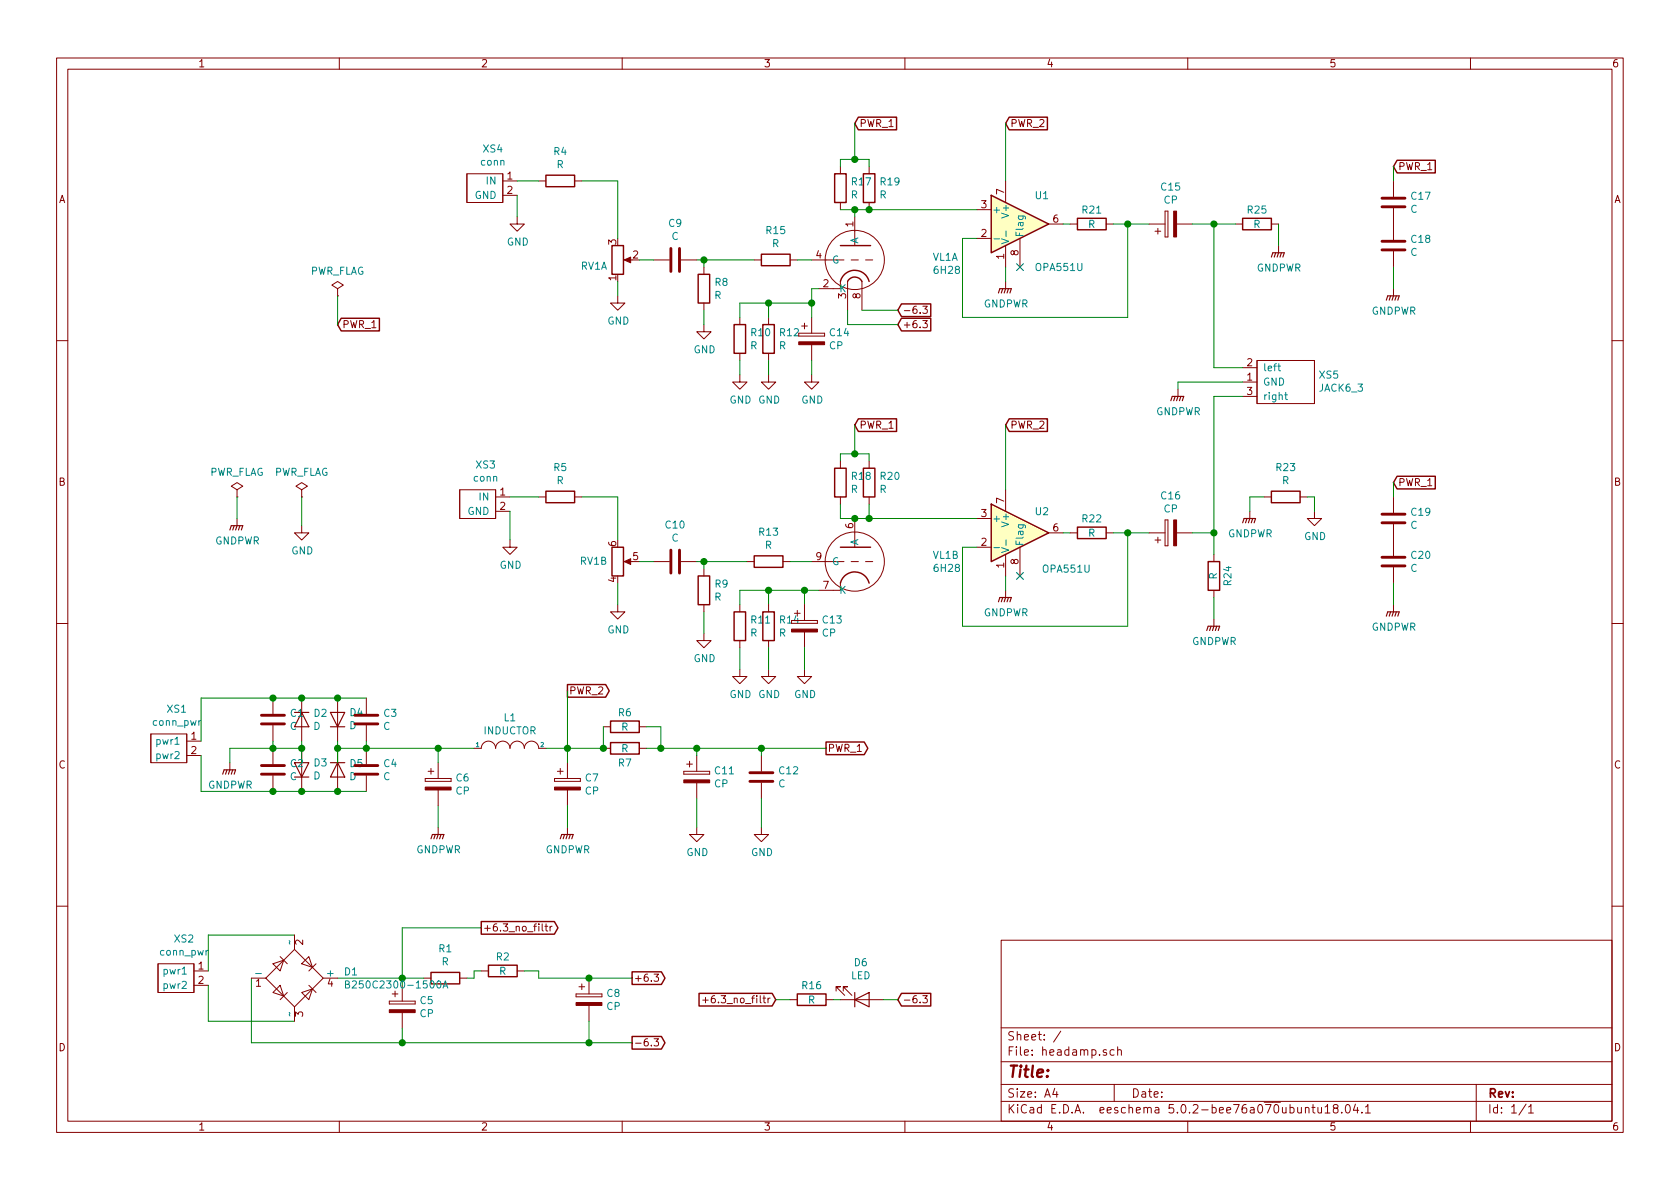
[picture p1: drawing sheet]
EESchema Schematic File Version 4
LIBS:headamp-cache
EELAYER 26 0
EELAYER END
$Descr A4 11693 8268
encoding utf-8
Sheet 1 1
Title ""
Date ""
Rev ""
Comp ""
Comment1 ""
Comment2 ""
Comment3 ""
Comment4 ""
$EndDescr
$Comp
L Amplifier_Operational:OPA551U U1
U 1 1
P 7100 1550
F 0 "U1" H 7200 1750 50  0000 L CNN
F 1 "OPA551U" H 7200 1250 50  0000 L CNN
F 2 "Package_SO:SOIC-8_3.9x4.9mm_P1.27mm" H 7300 1350 50  0001 L CNN
F 3 "http://www.ti.com/lit/ds/symlink/opa551.pdf" H 8300 1450 50  0001 C CNN
	1    7100 1550
	1    0    0    -1  
$EndComp
$Comp
L Amplifier_Operational:OPA551U U2
U 1 1
P 7100 3700
F 0 "U2" H 7200 3850 50  0000 L CNN
F 1 "OPA551U" H 7250 3450 50  0000 L CNN
F 2 "Package_SO:SOIC-8_3.9x4.9mm_P1.27mm" H 7300 3500 50  0001 L CNN
F 3 "http://www.ti.com/lit/ds/symlink/opa551.pdf" H 8300 3600 50  0001 C CNN
	1    7100 3700
	1    0    0    -1  
$EndComp
$Comp
L 6H28:6H28 VL1
U 1 1
P 5950 1800
F 0 "VL1" H 6491 1821 50  0000 L CNN
F 1 "6H28" H 6491 1730 50  0000 L CNN
F 2 "libs:6H28_foot" H 6500 1200 50  0001 C CNN
F 3 "" H 6500 1200 50  0001 C CNN
	1    5950 1800
	1    0    0    -1  
$EndComp
$Comp
L 6H28:6H28 VL1
U 2 1
P 5950 3900
F 0 "VL1" H 6491 3946 50  0000 L CNN
F 1 "6H28" H 6491 3855 50  0000 L CNN
F 2 "libs:6H28_foot" H 6500 3300 50  0001 C CNN
F 3 "" H 6500 3300 50  0001 C CNN
	2    5950 3900
	1    0    0    -1  
$EndComp
$Comp
L 6H28:conn XS3
U 1 1
P 3450 3500
F 0 "XS3" H 3381 3775 50  0000 C CNN
F 1 "conn" H 3381 3684 50  0000 C CNN
F 2 "Connector_Wire:SolderWirePad_1x02_P5.08mm_Drill1.5mm" H 3450 3500 50  0001 C CNN
F 3 "" H 3450 3500 50  0001 C CNN
	1    3450 3500
	1    0    0    -1  
$EndComp
$Comp
L Device:R_POT_Dual_Separate RV1
U 1 1
P 4300 1800
F 0 "RV1" H 4230 1846 50  0000 R CNN
F 1 "R_POT_Dual_Separate" H 4250 1750 50  0001 R CNN
F 2 "Potentiometer_THT:Potentiometer_Alps_RK163_Dual_Horizontal" H 4300 1800 50  0001 C CNN
F 3 "~" H 4300 1800 50  0001 C CNN
	1    4300 1800
	1    0    0    1   
$EndComp
$Comp
L Device:R_POT_Dual_Separate RV1
U 2 1
P 4300 3900
F 0 "RV1" H 4230 3900 50  0000 R CNN
F 1 "R_POT_Dual_Separate" H 4230 3855 50  0001 R CNN
F 2 "Potentiometer_THT:Potentiometer_Alps_RK163_Dual_Horizontal" H 4300 3900 50  0001 C CNN
F 3 "~" H 4300 3900 50  0001 C CNN
	2    4300 3900
	1    0    0    1   
$EndComp
$Comp
L Device:C C9
U 1 1
P 4700 1800
F 0 "C9" V 4952 1800 50  0000 C CNN
F 1 "C" V 4861 1800 50  0000 C CNN
F 2 "Capacitor_THT:C_Disc_D7.5mm_W5.0mm_P10.00mm" H 4738 1650 50  0001 C CNN
F 3 "~" H 4700 1800 50  0001 C CNN
	1    4700 1800
	0    -1   -1   0   
$EndComp
$Comp
L Device:R R8
U 1 1
P 4900 2000
F 0 "R8" H 4970 2046 50  0000 L CNN
F 1 "R" H 4970 1955 50  0000 L CNN
F 2 "Resistor_SMD:R_1206_3216Metric_Pad1.42x1.75mm_HandSolder" V 4830 2000 50  0001 C CNN
F 3 "~" H 4900 2000 50  0001 C CNN
	1    4900 2000
	1    0    0    -1  
$EndComp
$Comp
L Device:R R17
U 1 1
P 5850 1300
F 0 "R17" H 5920 1346 50  0000 L CNN
F 1 "R" H 5920 1255 50  0000 L CNN
F 2 "Resistor_SMD:R_1206_3216Metric_Pad1.42x1.75mm_HandSolder" V 5780 1300 50  0001 C CNN
F 3 "~" H 5850 1300 50  0001 C CNN
	1    5850 1300
	1    0    0    -1  
$EndComp
$Comp
L Device:R R19
U 1 1
P 6050 1300
F 0 "R19" H 6120 1346 50  0000 L CNN
F 1 "R" H 6120 1255 50  0000 L CNN
F 2 "Resistor_SMD:R_1206_3216Metric_Pad1.42x1.75mm_HandSolder" V 5980 1300 50  0001 C CNN
F 3 "~" H 6050 1300 50  0001 C CNN
	1    6050 1300
	1    0    0    -1  
$EndComp
$Comp
L Device:R R10
U 1 1
P 5150 2350
F 0 "R10" H 5220 2396 50  0000 L CNN
F 1 "R" H 5220 2305 50  0000 L CNN
F 2 "Resistor_SMD:R_1206_3216Metric_Pad1.42x1.75mm_HandSolder" V 5080 2350 50  0001 C CNN
F 3 "~" H 5150 2350 50  0001 C CNN
	1    5150 2350
	1    0    0    -1  
$EndComp
$Comp
L Device:R R12
U 1 1
P 5350 2350
F 0 "R12" H 5420 2396 50  0000 L CNN
F 1 "R" H 5420 2305 50  0000 L CNN
F 2 "Resistor_SMD:R_1206_3216Metric_Pad1.42x1.75mm_HandSolder" V 5280 2350 50  0001 C CNN
F 3 "~" H 5350 2350 50  0001 C CNN
	1    5350 2350
	1    0    0    -1  
$EndComp
Wire Wire Line
	5150 2200 5150 2100
Wire Wire Line
	5350 2100 5350 2200
$Comp
L 6H28:conn XS4
U 1 1
P 3500 1300
F 0 "XS4" H 3431 1575 50  0000 C CNN
F 1 "conn" H 3431 1484 50  0000 C CNN
F 2 "Connector_Wire:SolderWirePad_1x02_P5.08mm_Drill1.5mm" H 3500 1300 50  0001 C CNN
F 3 "" H 3500 1300 50  0001 C CNN
	1    3500 1300
	1    0    0    -1  
$EndComp
Wire Wire Line
	4450 1800 4550 1800
Wire Wire Line
	4850 1800 4900 1800
Wire Wire Line
	4900 1850 4900 1800
Wire Wire Line
	5850 1450 5950 1450
Wire Wire Line
	5950 1500 5950 1450
Connection ~ 5950 1450
Wire Wire Line
	5950 1450 6050 1450
$Comp
L power:GND #PWR05
U 1 1
P 3600 1500
F 0 "#PWR05" H 3600 1250 50  0001 C CNN
F 1 "GND" H 3605 1327 50  0000 C CNN
F 2 "" H 3600 1500 50  0001 C CNN
F 3 "" H 3600 1500 50  0001 C CNN
	1    3600 1500
	1    0    0    -1  
$EndComp
$Comp
L power:GND #PWR07
U 1 1
P 4300 2050
F 0 "#PWR07" H 4300 1800 50  0001 C CNN
F 1 "GND" H 4305 1877 50  0000 C CNN
F 2 "" H 4300 2050 50  0001 C CNN
F 3 "" H 4300 2050 50  0001 C CNN
	1    4300 2050
	1    0    0    -1  
$EndComp
$Comp
L power:GND #PWR010
U 1 1
P 4900 2250
F 0 "#PWR010" H 4900 2000 50  0001 C CNN
F 1 "GND" H 4905 2077 50  0000 C CNN
F 2 "" H 4900 2250 50  0001 C CNN
F 3 "" H 4900 2250 50  0001 C CNN
	1    4900 2250
	1    0    0    -1  
$EndComp
$Comp
L power:GND #PWR012
U 1 1
P 5150 2600
F 0 "#PWR012" H 5150 2350 50  0001 C CNN
F 1 "GND" H 5155 2427 50  0000 C CNN
F 2 "" H 5150 2600 50  0001 C CNN
F 3 "" H 5150 2600 50  0001 C CNN
	1    5150 2600
	1    0    0    -1  
$EndComp
$Comp
L power:GND #PWR015
U 1 1
P 5350 2600
F 0 "#PWR015" H 5350 2350 50  0001 C CNN
F 1 "GND" H 5355 2427 50  0000 C CNN
F 2 "" H 5350 2600 50  0001 C CNN
F 3 "" H 5350 2600 50  0001 C CNN
	1    5350 2600
	1    0    0    -1  
$EndComp
Wire Wire Line
	3600 1500 3600 1350
Wire Wire Line
	4300 2050 4300 1950
Wire Wire Line
	4900 2250 4900 2150
Wire Wire Line
	5150 2600 5150 2500
Wire Wire Line
	5350 2600 5350 2500
$Comp
L Device:CP C14
U 1 1
P 5650 2350
F 0 "C14" H 5768 2396 50  0000 L CNN
F 1 "CP" H 5768 2305 50  0000 L CNN
F 2 "Capacitor_SMD:CP_Elec_8x10.5" H 5688 2200 50  0001 C CNN
F 3 "~" H 5650 2350 50  0001 C CNN
	1    5650 2350
	1    0    0    -1  
$EndComp
Wire Wire Line
	5150 2100 5350 2100
Wire Wire Line
	5650 2200 5650 2100
Wire Wire Line
	5650 2100 5350 2100
Connection ~ 5350 2100
Wire Wire Line
	5700 2000 5650 2000
Wire Wire Line
	5650 2000 5650 2100
Connection ~ 5650 2100
Wire Wire Line
	5850 1150 5850 1100
Wire Wire Line
	5850 1100 5950 1100
Wire Wire Line
	6050 1100 6050 1150
Text GLabel 5950 850  2    50   Input ~ 0
PWR_1
Wire Wire Line
	5950 1100 5950 850 
Connection ~ 5950 1100
Wire Wire Line
	5950 1100 6050 1100
$Comp
L Device:C C10
U 1 1
P 4700 3900
F 0 "C10" V 4952 3900 50  0000 C CNN
F 1 "C" V 4861 3900 50  0000 C CNN
F 2 "Capacitor_THT:C_Disc_D7.5mm_W5.0mm_P10.00mm" H 4738 3750 50  0001 C CNN
F 3 "~" H 4700 3900 50  0001 C CNN
	1    4700 3900
	0    -1   -1   0   
$EndComp
Wire Wire Line
	4450 3900 4550 3900
$Comp
L power:GND #PWR04
U 1 1
P 3550 3750
F 0 "#PWR04" H 3550 3500 50  0001 C CNN
F 1 "GND" H 3555 3577 50  0000 C CNN
F 2 "" H 3550 3750 50  0001 C CNN
F 3 "" H 3550 3750 50  0001 C CNN
	1    3550 3750
	1    0    0    -1  
$EndComp
Wire Wire Line
	3550 3750 3550 3550
Wire Wire Line
	4850 3900 4900 3900
$Comp
L Device:R R9
U 1 1
P 4900 4100
F 0 "R9" H 4970 4146 50  0000 L CNN
F 1 "R" H 4970 4055 50  0000 L CNN
F 2 "Resistor_SMD:R_1206_3216Metric_Pad1.42x1.75mm_HandSolder" V 4830 4100 50  0001 C CNN
F 3 "~" H 4900 4100 50  0001 C CNN
	1    4900 4100
	1    0    0    -1  
$EndComp
Wire Wire Line
	4900 3950 4900 3900
$Comp
L power:GND #PWR018
U 1 1
P 5650 2600
F 0 "#PWR018" H 5650 2350 50  0001 C CNN
F 1 "GND" H 5655 2427 50  0000 C CNN
F 2 "" H 5650 2600 50  0001 C CNN
F 3 "" H 5650 2600 50  0001 C CNN
	1    5650 2600
	1    0    0    -1  
$EndComp
Wire Wire Line
	5650 2600 5650 2500
$Comp
L Device:R R11
U 1 1
P 5150 4350
F 0 "R11" H 5220 4396 50  0000 L CNN
F 1 "R" H 5220 4305 50  0000 L CNN
F 2 "Resistor_SMD:R_1206_3216Metric_Pad1.42x1.75mm_HandSolder" V 5080 4350 50  0001 C CNN
F 3 "~" H 5150 4350 50  0001 C CNN
	1    5150 4350
	1    0    0    -1  
$EndComp
$Comp
L Device:R R18
U 1 1
P 5850 3350
F 0 "R18" H 5920 3396 50  0000 L CNN
F 1 "R" H 5920 3305 50  0000 L CNN
F 2 "Resistor_SMD:R_1206_3216Metric_Pad1.42x1.75mm_HandSolder" V 5780 3350 50  0001 C CNN
F 3 "~" H 5850 3350 50  0001 C CNN
	1    5850 3350
	1    0    0    -1  
$EndComp
$Comp
L Device:R R20
U 1 1
P 6050 3350
F 0 "R20" H 6120 3396 50  0000 L CNN
F 1 "R" H 6120 3305 50  0000 L CNN
F 2 "Resistor_SMD:R_1206_3216Metric_Pad1.42x1.75mm_HandSolder" V 5980 3350 50  0001 C CNN
F 3 "~" H 6050 3350 50  0001 C CNN
	1    6050 3350
	1    0    0    -1  
$EndComp
Wire Wire Line
	5850 3500 5850 3600
Wire Wire Line
	5850 3600 5950 3600
Wire Wire Line
	6050 3500 6050 3600
Wire Wire Line
	6050 3600 5950 3600
Connection ~ 5950 3600
Wire Wire Line
	5850 3200 5850 3150
Wire Wire Line
	5850 3150 5950 3150
Wire Wire Line
	6050 3150 6050 3200
Text GLabel 5950 2950 2    50   Input ~ 0
PWR_1
Wire Wire Line
	5950 2950 5950 3150
Connection ~ 5950 3150
Wire Wire Line
	5950 3150 6050 3150
Wire Wire Line
	5600 4100 5700 4100
Wire Wire Line
	5150 4100 5350 4100
Connection ~ 5600 4100
Connection ~ 5350 4100
Wire Wire Line
	5350 4100 5600 4100
Wire Wire Line
	5150 4200 5150 4100
Wire Wire Line
	5350 4200 5350 4100
Wire Wire Line
	5600 4200 5600 4100
$Comp
L Device:R R14
U 1 1
P 5350 4350
F 0 "R14" H 5420 4396 50  0000 L CNN
F 1 "R" H 5420 4305 50  0000 L CNN
F 2 "Resistor_SMD:R_1206_3216Metric_Pad1.42x1.75mm_HandSolder" V 5280 4350 50  0001 C CNN
F 3 "~" H 5350 4350 50  0001 C CNN
	1    5350 4350
	1    0    0    -1  
$EndComp
$Comp
L Device:CP C13
U 1 1
P 5600 4350
F 0 "C13" H 5718 4396 50  0000 L CNN
F 1 "CP" H 5718 4305 50  0000 L CNN
F 2 "Capacitor_SMD:CP_Elec_8x10.5" H 5638 4200 50  0001 C CNN
F 3 "~" H 5600 4350 50  0001 C CNN
	1    5600 4350
	1    0    0    -1  
$EndComp
$Comp
L power:GND #PWR011
U 1 1
P 4900 4400
F 0 "#PWR011" H 4900 4150 50  0001 C CNN
F 1 "GND" H 4905 4227 50  0000 C CNN
F 2 "" H 4900 4400 50  0001 C CNN
F 3 "" H 4900 4400 50  0001 C CNN
	1    4900 4400
	1    0    0    -1  
$EndComp
$Comp
L power:GND #PWR013
U 1 1
P 5150 4650
F 0 "#PWR013" H 5150 4400 50  0001 C CNN
F 1 "GND" H 5155 4477 50  0000 C CNN
F 2 "" H 5150 4650 50  0001 C CNN
F 3 "" H 5150 4650 50  0001 C CNN
	1    5150 4650
	1    0    0    -1  
$EndComp
$Comp
L power:GND #PWR016
U 1 1
P 5350 4650
F 0 "#PWR016" H 5350 4400 50  0001 C CNN
F 1 "GND" H 5355 4477 50  0000 C CNN
F 2 "" H 5350 4650 50  0001 C CNN
F 3 "" H 5350 4650 50  0001 C CNN
	1    5350 4650
	1    0    0    -1  
$EndComp
$Comp
L power:GND #PWR017
U 1 1
P 5600 4650
F 0 "#PWR017" H 5600 4400 50  0001 C CNN
F 1 "GND" H 5605 4477 50  0000 C CNN
F 2 "" H 5600 4650 50  0001 C CNN
F 3 "" H 5600 4650 50  0001 C CNN
	1    5600 4650
	1    0    0    -1  
$EndComp
$Comp
L power:GND #PWR08
U 1 1
P 4300 4200
F 0 "#PWR08" H 4300 3950 50  0001 C CNN
F 1 "GND" H 4305 4027 50  0000 C CNN
F 2 "" H 4300 4200 50  0001 C CNN
F 3 "" H 4300 4200 50  0001 C CNN
	1    4300 4200
	1    0    0    -1  
$EndComp
Wire Wire Line
	4300 4200 4300 4050
Wire Wire Line
	4900 4400 4900 4250
Wire Wire Line
	5150 4650 5150 4500
Wire Wire Line
	5350 4650 5350 4500
Wire Wire Line
	5600 4650 5600 4500
Wire Wire Line
	6800 3800 6700 3800
Wire Wire Line
	6800 1650 6700 1650
$Comp
L power:GNDPWR #PWR019
U 1 1
P 7000 1950
F 0 "#PWR019" H 7000 1750 50  0001 C CNN
F 1 "GNDPWR" H 7004 1796 50  0000 C CNN
F 2 "" H 7000 1900 50  0001 C CNN
F 3 "" H 7000 1900 50  0001 C CNN
	1    7000 1950
	1    0    0    -1  
$EndComp
$Comp
L power:GNDPWR #PWR020
U 1 1
P 7000 4100
F 0 "#PWR020" H 7000 3900 50  0001 C CNN
F 1 "GNDPWR" H 7004 3946 50  0000 C CNN
F 2 "" H 7000 4050 50  0001 C CNN
F 3 "" H 7000 4050 50  0001 C CNN
	1    7000 4100
	1    0    0    -1  
$EndComp
Wire Wire Line
	7000 4100 7000 4000
Wire Wire Line
	6700 3800 6700 4350
Wire Wire Line
	7000 1950 7000 1850
Wire Wire Line
	6700 1650 6700 2200
Wire Wire Line
	6800 1450 6050 1450
Connection ~ 6050 1450
Wire Wire Line
	6800 3600 6050 3600
Connection ~ 6050 3600
Text GLabel 7000 850  2    50   Input ~ 0
PWR_2
Text GLabel 7000 2950 2    50   Input ~ 0
PWR_2
Wire Wire Line
	7000 1250 7000 850 
$Comp
L 6H28:JACK6_3 XS5
U 1 1
P 8750 2650
F 0 "XS5" H 9177 2701 50  0000 L CNN
F 1 "JACK6_3" H 9177 2610 50  0000 L CNN
F 2 "libs:JACK6_3" H 8750 2800 50  0001 C CNN
F 3 "" H 8750 2800 50  0001 C CNN
	1    8750 2650
	1    0    0    -1  
$EndComp
$Comp
L Device:CP C15
U 1 1
P 8150 1550
F 0 "C15" V 8405 1550 50  0000 C CNN
F 1 "CP" V 8314 1550 50  0000 C CNN
F 2 "Capacitor_THT:C_Radial_D16.0mm_H25.0mm_P7.50mm" H 8188 1400 50  0001 C CNN
F 3 "~" H 8150 1550 50  0001 C CNN
	1    8150 1550
	0    -1   -1   0   
$EndComp
$Comp
L Device:CP C16
U 1 1
P 8150 3700
F 0 "C16" V 8405 3700 50  0000 C CNN
F 1 "CP" V 8314 3700 50  0000 C CNN
F 2 "Capacitor_THT:C_Radial_D16.0mm_H25.0mm_P7.50mm" H 8188 3550 50  0001 C CNN
F 3 "~" H 8150 3700 50  0001 C CNN
	1    8150 3700
	0    -1   -1   0   
$EndComp
Wire Wire Line
	8300 3700 8450 3700
Wire Wire Line
	8450 3700 8450 2750
Wire Wire Line
	8450 2750 8650 2750
Wire Wire Line
	8650 2550 8450 2550
Wire Wire Line
	8450 2550 8450 1550
Wire Wire Line
	8450 1550 8300 1550
$Comp
L power:GNDPWR #PWR021
U 1 1
P 8200 2700
F 0 "#PWR021" H 8200 2500 50  0001 C CNN
F 1 "GNDPWR" H 8204 2546 50  0000 C CNN
F 2 "" H 8200 2650 50  0001 C CNN
F 3 "" H 8200 2650 50  0001 C CNN
	1    8200 2700
	1    0    0    -1  
$EndComp
Wire Wire Line
	8200 2700 8200 2650
Wire Wire Line
	8200 2650 8650 2650
$Comp
L Device:R R23
U 1 1
P 8950 3450
F 0 "R23" V 8743 3450 50  0000 C CNN
F 1 "R" V 8834 3450 50  0000 C CNN
F 2 "Resistor_SMD:R_1206_3216Metric_Pad1.42x1.75mm_HandSolder" V 8880 3450 50  0001 C CNN
F 3 "~" H 8950 3450 50  0001 C CNN
	1    8950 3450
	0    1    1    0   
$EndComp
$Comp
L power:GNDPWR #PWR022
U 1 1
P 8700 3550
F 0 "#PWR022" H 8700 3350 50  0001 C CNN
F 1 "GNDPWR" H 8704 3396 50  0000 C CNN
F 2 "" H 8700 3500 50  0001 C CNN
F 3 "" H 8700 3500 50  0001 C CNN
	1    8700 3550
	1    0    0    -1  
$EndComp
$Comp
L power:GND #PWR023
U 1 1
P 9150 3550
F 0 "#PWR023" H 9150 3300 50  0001 C CNN
F 1 "GND" H 9155 3377 50  0000 C CNN
F 2 "" H 9150 3550 50  0001 C CNN
F 3 "" H 9150 3550 50  0001 C CNN
	1    9150 3550
	1    0    0    -1  
$EndComp
Wire Wire Line
	8700 3550 8700 3450
Wire Wire Line
	8700 3450 8800 3450
Wire Wire Line
	9150 3550 9150 3450
Wire Wire Line
	9150 3450 9100 3450
$Comp
L 6H28:conn_pwr XS1
U 1 1
P 1300 5200
F 0 "XS1" H 1231 5475 50  0000 C CNN
F 1 "conn_pwr" H 1231 5384 50  0000 C CNN
F 2 "Connector_Wire:SolderWirePad_1x02_P3.81mm_Drill1mm" H 1300 5200 50  0001 C CNN
F 3 "" H 1300 5200 50  0001 C CNN
	1    1300 5200
	1    0    0    -1  
$EndComp
$Comp
L 6H28:conn_pwr XS2
U 1 1
P 1350 6800
F 0 "XS2" H 1281 7075 50  0000 C CNN
F 1 "conn_pwr" H 1281 6984 50  0000 C CNN
F 2 "Connector_Wire:SolderWirePad_1x02_P3.81mm_Drill1mm" H 1350 6800 50  0001 C CNN
F 3 "" H 1350 6800 50  0001 C CNN
	1    1350 6800
	1    0    0    -1  
$EndComp
$Comp
L Device:D D2
U 1 1
P 2100 5000
F 0 "D2" V 2054 5079 50  0000 L CNN
F 1 "D" V 2145 5079 50  0000 L CNN
F 2 "Diode_SMD:D_SMB_Handsoldering" H 2100 5000 50  0001 C CNN
F 3 "~" H 2100 5000 50  0001 C CNN
	1    2100 5000
	0    1    1    0   
$EndComp
$Comp
L Device:D D4
U 1 1
P 2350 5000
F 0 "D4" V 2396 4921 50  0000 R CNN
F 1 "D" V 2305 4921 50  0000 R CNN
F 2 "Diode_SMD:D_SMB_Handsoldering" H 2350 5000 50  0001 C CNN
F 3 "~" H 2350 5000 50  0001 C CNN
	1    2350 5000
	0    -1   -1   0   
$EndComp
$Comp
L Device:D D3
U 1 1
P 2100 5350
F 0 "D3" V 2146 5271 50  0000 R CNN
F 1 "D" V 2055 5271 50  0000 R CNN
F 2 "Diode_SMD:D_SMB_Handsoldering" H 2100 5350 50  0001 C CNN
F 3 "~" H 2100 5350 50  0001 C CNN
	1    2100 5350
	0    -1   -1   0   
$EndComp
$Comp
L Device:D D5
U 1 1
P 2350 5350
F 0 "D5" V 2304 5429 50  0000 L CNN
F 1 "D" V 2395 5429 50  0000 L CNN
F 2 "Diode_SMD:D_SMB_Handsoldering" H 2350 5350 50  0001 C CNN
F 3 "~" H 2350 5350 50  0001 C CNN
	1    2350 5350
	0    1    1    0   
$EndComp
Wire Wire Line
	2100 5300 2100 5200
Wire Wire Line
	2350 5300 2350 5200
Connection ~ 2100 5200
Wire Wire Line
	2100 5200 2100 5150
Connection ~ 2350 5200
Wire Wire Line
	2350 5200 2350 5150
$Comp
L Device:C C3
U 1 1
P 2550 5000
F 0 "C3" H 2665 5046 50  0000 L CNN
F 1 "C" H 2665 4955 50  0000 L CNN
F 2 "Capacitor_SMD:C_1206_3216Metric_Pad1.42x1.75mm_HandSolder" H 2588 4850 50  0001 C CNN
F 3 "~" H 2550 5000 50  0001 C CNN
	1    2550 5000
	1    0    0    -1  
$EndComp
$Comp
L Device:C C4
U 1 1
P 2550 5350
F 0 "C4" H 2665 5396 50  0000 L CNN
F 1 "C" H 2665 5305 50  0000 L CNN
F 2 "Capacitor_SMD:C_1206_3216Metric_Pad1.42x1.75mm_HandSolder" H 2588 5200 50  0001 C CNN
F 3 "~" H 2550 5350 50  0001 C CNN
	1    2550 5350
	1    0    0    -1  
$EndComp
$Comp
L Device:C C2
U 1 1
P 1900 5350
F 0 "C2" H 2015 5396 50  0000 L CNN
F 1 "C" H 2015 5305 50  0000 L CNN
F 2 "Capacitor_SMD:C_1206_3216Metric_Pad1.42x1.75mm_HandSolder" H 1938 5200 50  0001 C CNN
F 3 "~" H 1900 5350 50  0001 C CNN
	1    1900 5350
	1    0    0    -1  
$EndComp
$Comp
L Device:C C1
U 1 1
P 1900 5000
F 0 "C1" H 2015 5046 50  0000 L CNN
F 1 "C" H 2015 4955 50  0000 L CNN
F 2 "Capacitor_SMD:C_1206_3216Metric_Pad1.42x1.75mm_HandSolder" H 1938 4850 50  0001 C CNN
F 3 "~" H 1900 5000 50  0001 C CNN
	1    1900 5000
	1    0    0    -1  
$EndComp
Wire Wire Line
	1900 4850 2100 4850
Connection ~ 2100 4850
Wire Wire Line
	2550 4850 2350 4850
Connection ~ 2350 4850
Wire Wire Line
	1900 5500 2100 5500
Connection ~ 2100 5500
Wire Wire Line
	2350 5500 2550 5500
Connection ~ 2350 5500
Wire Wire Line
	1900 5150 1900 5200
Wire Wire Line
	1900 5200 2100 5200
Connection ~ 1900 5200
Wire Wire Line
	2550 5150 2550 5200
Wire Wire Line
	2350 5200 2550 5200
Connection ~ 2550 5200
Wire Wire Line
	2100 4850 2350 4850
Wire Wire Line
	2100 5500 2350 5500
Wire Wire Line
	1400 5150 1400 4850
Wire Wire Line
	1400 4850 1900 4850
Connection ~ 1900 4850
Wire Wire Line
	1400 5250 1400 5500
Wire Wire Line
	1400 5500 1900 5500
Connection ~ 1900 5500
$Comp
L power:GNDPWR #PWR01
U 1 1
P 1600 5300
F 0 "#PWR01" H 1600 5100 50  0001 C CNN
F 1 "GNDPWR" H 1604 5146 50  0000 C CNN
F 2 "" H 1600 5250 50  0001 C CNN
F 3 "" H 1600 5250 50  0001 C CNN
	1    1600 5300
	1    0    0    -1  
$EndComp
Wire Wire Line
	1600 5300 1600 5200
Wire Wire Line
	1600 5200 1900 5200
$Comp
L pspice:INDUCTOR L1
U 1 1
P 3550 5200
F 0 "L1" H 3550 5415 50  0000 C CNN
F 1 "INDUCTOR" H 3550 5324 50  0000 C CNN
F 2 "Connector_Wire:SolderWirePad_1x02_P5.08mm_Drill1.5mm" H 3550 5200 50  0001 C CNN
F 3 "~" H 3550 5200 50  0001 C CNN
	1    3550 5200
	1    0    0    -1  
$EndComp
$Comp
L Device:CP C6
U 1 1
P 3050 5450
F 0 "C6" H 3168 5496 50  0000 L CNN
F 1 "CP" H 3168 5405 50  0000 L CNN
F 2 "Capacitor_THT:C_Radial_D16.0mm_H25.0mm_P7.50mm" H 3088 5300 50  0001 C CNN
F 3 "~" H 3050 5450 50  0001 C CNN
	1    3050 5450
	1    0    0    -1  
$EndComp
Wire Wire Line
	3050 5300 3050 5200
Connection ~ 3050 5200
Wire Wire Line
	3050 5200 2550 5200
Wire Wire Line
	3300 5200 3050 5200
$Comp
L Device:R R6
U 1 1
P 4350 5050
F 0 "R6" V 4250 5050 50  0000 C CNN
F 1 "R" V 4350 5050 50  0000 C CNN
F 2 "Resistor_SMD:R_1206_3216Metric_Pad1.42x1.75mm_HandSolder" V 4280 5050 50  0001 C CNN
F 3 "~" H 4350 5050 50  0001 C CNN
	1    4350 5050
	0    1    1    0   
$EndComp
$Comp
L Device:R R7
U 1 1
P 4350 5200
F 0 "R7" V 4450 5200 50  0000 C CNN
F 1 "R" V 4350 5200 50  0000 C CNN
F 2 "Resistor_SMD:R_1206_3216Metric_Pad1.42x1.75mm_HandSolder" V 4280 5200 50  0001 C CNN
F 3 "~" H 4350 5200 50  0001 C CNN
	1    4350 5200
	0    1    1    0   
$EndComp
$Comp
L Device:CP C7
U 1 1
P 3950 5450
F 0 "C7" H 4068 5496 50  0000 L CNN
F 1 "CP" H 4068 5405 50  0000 L CNN
F 2 "Capacitor_THT:CP_Radial_D35.0mm_P10.00mm_SnapIn" H 3988 5300 50  0001 C CNN
F 3 "~" H 3950 5450 50  0001 C CNN
	1    3950 5450
	1    0    0    -1  
$EndComp
Wire Wire Line
	3800 5200 3950 5200
Wire Wire Line
	3950 5300 3950 5200
$Comp
L Device:CP C11
U 1 1
P 4850 5400
F 0 "C11" H 4968 5446 50  0000 L CNN
F 1 "CP" H 4968 5355 50  0000 L CNN
F 2 "Capacitor_THT:C_Radial_D16.0mm_H25.0mm_P7.50mm" H 4888 5250 50  0001 C CNN
F 3 "~" H 4850 5400 50  0001 C CNN
	1    4850 5400
	1    0    0    -1  
$EndComp
$Comp
L Device:C C12
U 1 1
P 5300 5400
F 0 "C12" H 5415 5446 50  0000 L CNN
F 1 "C" H 5415 5355 50  0000 L CNN
F 2 "Capacitor_THT:C_Disc_D7.5mm_W5.0mm_P10.00mm" H 5338 5250 50  0001 C CNN
F 3 "~" H 5300 5400 50  0001 C CNN
	1    5300 5400
	1    0    0    -1  
$EndComp
Wire Wire Line
	4500 5200 4600 5200
Wire Wire Line
	5300 5200 5300 5250
Wire Wire Line
	4850 5250 4850 5200
Connection ~ 4850 5200
Wire Wire Line
	4850 5200 5300 5200
Wire Wire Line
	4500 5050 4600 5050
Wire Wire Line
	4600 5050 4600 5200
Connection ~ 4600 5200
Wire Wire Line
	4600 5200 4850 5200
Wire Wire Line
	4200 5050 4200 5200
Wire Wire Line
	3950 5200 4200 5200
Connection ~ 3950 5200
Connection ~ 4200 5200
$Comp
L power:GNDPWR #PWR03
U 1 1
P 3050 5750
F 0 "#PWR03" H 3050 5550 50  0001 C CNN
F 1 "GNDPWR" H 3054 5596 50  0000 C CNN
F 2 "" H 3050 5700 50  0001 C CNN
F 3 "" H 3050 5700 50  0001 C CNN
	1    3050 5750
	1    0    0    -1  
$EndComp
$Comp
L power:GNDPWR #PWR06
U 1 1
P 3950 5750
F 0 "#PWR06" H 3950 5550 50  0001 C CNN
F 1 "GNDPWR" H 3954 5596 50  0000 C CNN
F 2 "" H 3950 5700 50  0001 C CNN
F 3 "" H 3950 5700 50  0001 C CNN
	1    3950 5750
	1    0    0    -1  
$EndComp
$Comp
L power:GND #PWR09
U 1 1
P 4850 5750
F 0 "#PWR09" H 4850 5500 50  0001 C CNN
F 1 "GND" H 4855 5577 50  0000 C CNN
F 2 "" H 4850 5750 50  0001 C CNN
F 3 "" H 4850 5750 50  0001 C CNN
	1    4850 5750
	1    0    0    -1  
$EndComp
$Comp
L power:GND #PWR014
U 1 1
P 5300 5750
F 0 "#PWR014" H 5300 5500 50  0001 C CNN
F 1 "GND" H 5305 5577 50  0000 C CNN
F 2 "" H 5300 5750 50  0001 C CNN
F 3 "" H 5300 5750 50  0001 C CNN
	1    5300 5750
	1    0    0    -1  
$EndComp
Wire Wire Line
	5300 5750 5300 5550
Wire Wire Line
	4850 5750 4850 5550
Wire Wire Line
	3050 5750 3050 5600
Wire Wire Line
	3950 5750 3950 5600
Text GLabel 3950 4800 2    50   Output ~ 0
PWR_2
Text GLabel 5750 5200 2    50   Output ~ 0
PWR_1
Wire Wire Line
	3950 5200 3950 4800
Wire Wire Line
	5750 5200 5300 5200
Connection ~ 5300 5200
Wire Wire Line
	1450 6750 1450 6500
Wire Wire Line
	1450 6500 2050 6500
Wire Wire Line
	2050 7100 1450 7100
Wire Wire Line
	1450 7100 1450 6850
$Comp
L Device:CP C5
U 1 1
P 2800 7000
F 0 "C5" H 2918 7046 50  0000 L CNN
F 1 "CP" H 2918 6955 50  0000 L CNN
F 2 "Capacitor_THT:C_Radial_D16.0mm_H25.0mm_P7.50mm" H 2838 6850 50  0001 C CNN
F 3 "~" H 2800 7000 50  0001 C CNN
	1    2800 7000
	1    0    0    -1  
$EndComp
$Comp
L Device:R R1
U 1 1
P 3100 6800
F 0 "R1" V 2893 6800 50  0000 C CNN
F 1 "R" V 2984 6800 50  0000 C CNN
F 2 "Resistor_THT:R_Axial_DIN0414_L11.9mm_D4.5mm_P15.24mm_Horizontal" V 3030 6800 50  0001 C CNN
F 3 "~" H 3100 6800 50  0001 C CNN
	1    3100 6800
	0    1    1    0   
$EndComp
$Comp
L Device:R R2
U 1 1
P 3500 6750
F 0 "R2" V 3400 6750 50  0000 C CNN
F 1 "R" V 3500 6750 50  0000 C CNN
F 2 "Resistor_THT:R_Axial_DIN0414_L11.9mm_D4.5mm_P15.24mm_Horizontal" V 3430 6750 50  0001 C CNN
F 3 "~" H 3500 6750 50  0001 C CNN
	1    3500 6750
	0    1    1    0   
$EndComp
Wire Wire Line
	2350 6800 2800 6800
Wire Wire Line
	2800 6850 2800 6800
Connection ~ 2800 6800
Wire Wire Line
	2800 6800 2950 6800
Wire Wire Line
	3350 6750 3300 6750
Wire Wire Line
	3300 6750 3300 6800
Wire Wire Line
	3300 6800 3250 6800
Wire Wire Line
	3650 6750 3750 6750
Wire Wire Line
	3750 6750 3750 6800
$Comp
L Device:CP C8
U 1 1
P 4100 6950
F 0 "C8" H 4218 6996 50  0000 L CNN
F 1 "CP" H 4218 6905 50  0000 L CNN
F 2 "Capacitor_THT:C_Radial_D16.0mm_H25.0mm_P7.50mm" H 4138 6800 50  0001 C CNN
F 3 "~" H 4100 6950 50  0001 C CNN
	1    4100 6950
	1    0    0    -1  
$EndComp
Wire Wire Line
	4100 6800 3750 6800
Wire Wire Line
	1750 6800 1750 7250
Wire Wire Line
	1750 7250 2800 7250
Wire Wire Line
	4100 7250 4100 7100
Wire Wire Line
	2800 7150 2800 7250
Connection ~ 2800 7250
Wire Wire Line
	2800 7250 4100 7250
Text GLabel 6250 2150 2    50   Input ~ 0
-6.3
Text GLabel 6250 2250 2    50   Input ~ 0
+6.3
Wire Wire Line
	6000 2150 6250 2150
Wire Wire Line
	6250 2250 5900 2250
Wire Wire Line
	5900 2250 5900 2150
Text GLabel 4400 6800 2    50   Output ~ 0
+6.3
Text GLabel 4400 7250 2    50   Output ~ 0
-6.3
Wire Wire Line
	4400 6800 4100 6800
Connection ~ 4100 6800
Wire Wire Line
	4400 7250 4100 7250
Connection ~ 4100 7250
$Comp
L Device:R R15
U 1 1
P 5400 1800
F 0 "R15" V 5193 1800 50  0000 C CNN
F 1 "R" V 5284 1800 50  0000 C CNN
F 2 "Resistor_SMD:R_1206_3216Metric_Pad1.42x1.75mm_HandSolder" V 5330 1800 50  0001 C CNN
F 3 "~" H 5400 1800 50  0001 C CNN
	1    5400 1800
	0    1    1    0   
$EndComp
Wire Wire Line
	5250 1800 4900 1800
Connection ~ 4900 1800
Wire Wire Line
	5550 1800 5650 1800
$Comp
L Device:R R13
U 1 1
P 5350 3900
F 0 "R13" V 5143 3900 50  0000 C CNN
F 1 "R" V 5234 3900 50  0000 C CNN
F 2 "Resistor_SMD:R_1206_3216Metric_Pad1.42x1.75mm_HandSolder" V 5280 3900 50  0001 C CNN
F 3 "~" H 5350 3900 50  0001 C CNN
	1    5350 3900
	0    1    1    0   
$EndComp
Wire Wire Line
	5500 3900 5650 3900
Wire Wire Line
	5200 3900 4900 3900
Connection ~ 4900 3900
$Comp
L Device:R R22
U 1 1
P 7600 3700
F 0 "R22" V 7500 3700 50  0000 C CNN
F 1 "R" V 7600 3700 50  0000 C CNN
F 2 "Resistor_SMD:R_1206_3216Metric_Pad1.42x1.75mm_HandSolder" V 7530 3700 50  0001 C CNN
F 3 "~" H 7600 3700 50  0001 C CNN
	1    7600 3700
	0    1    1    0   
$EndComp
Wire Wire Line
	7450 3700 7400 3700
Wire Wire Line
	7750 3700 7850 3700
Wire Wire Line
	7850 4350 7850 3700
Wire Wire Line
	6700 4350 7850 4350
Connection ~ 7850 3700
Wire Wire Line
	7850 3700 8000 3700
$Comp
L Device:R R21
U 1 1
P 7600 1550
F 0 "R21" V 7500 1550 50  0000 C CNN
F 1 "R" V 7600 1550 50  0000 C CNN
F 2 "Resistor_SMD:R_1206_3216Metric_Pad1.42x1.75mm_HandSolder" V 7530 1550 50  0001 C CNN
F 3 "~" H 7600 1550 50  0001 C CNN
	1    7600 1550
	0    1    1    0   
$EndComp
Wire Wire Line
	7750 1550 7850 1550
Wire Wire Line
	7450 1550 7400 1550
Wire Wire Line
	7850 2200 7850 1550
Wire Wire Line
	6700 2200 7850 2200
Connection ~ 7850 1550
Wire Wire Line
	7850 1550 8000 1550
$Comp
L Device:LED D6
U 1 1
P 6000 6950
F 0 "D6" H 5992 6695 50  0000 C CNN
F 1 "LED" H 5992 6786 50  0000 C CNN
F 2 "Connector_Wire:SolderWirePad_1x02_P5.08mm_Drill1.5mm" H 6000 6950 50  0001 C CNN
F 3 "~" H 6000 6950 50  0001 C CNN
	1    6000 6950
	1    0    0    1   
$EndComp
$Comp
L Device:R R16
U 1 1
P 5650 6950
F 0 "R16" V 5550 6950 50  0000 C CNN
F 1 "R" V 5650 6950 50  0000 C CNN
F 2 "Resistor_SMD:R_1206_3216Metric_Pad1.42x1.75mm_HandSolder" V 5580 6950 50  0001 C CNN
F 3 "~" H 5650 6950 50  0001 C CNN
	1    5650 6950
	0    1    1    0   
$EndComp
Text GLabel 6250 6950 2    50   Input ~ 0
-6.3
Text GLabel 5400 6950 0    50   Input ~ 0
+6.3_no_filtr
Wire Wire Line
	5800 6950 5850 6950
Wire Wire Line
	5400 6950 5500 6950
Wire Wire Line
	6150 6950 6250 6950
$Comp
L Device:R R4
U 1 1
P 3900 1250
F 0 "R4" V 3693 1250 50  0000 C CNN
F 1 "R" V 3784 1250 50  0000 C CNN
F 2 "Resistor_SMD:R_1206_3216Metric_Pad1.42x1.75mm_HandSolder" V 3830 1250 50  0001 C CNN
F 3 "~" H 3900 1250 50  0001 C CNN
	1    3900 1250
	0    1    1    0   
$EndComp
Wire Wire Line
	4300 1250 4050 1250
Wire Wire Line
	4300 1250 4300 1650
Wire Wire Line
	3750 1250 3600 1250
$Comp
L Device:R R5
U 1 1
P 3900 3450
F 0 "R5" V 3693 3450 50  0000 C CNN
F 1 "R" V 3784 3450 50  0000 C CNN
F 2 "Resistor_SMD:R_1206_3216Metric_Pad1.42x1.75mm_HandSolder" V 3830 3450 50  0001 C CNN
F 3 "~" H 3900 3450 50  0001 C CNN
	1    3900 3450
	0    1    1    0   
$EndComp
Wire Wire Line
	3550 3450 3750 3450
Wire Wire Line
	4300 3450 4050 3450
Wire Wire Line
	4300 3450 4300 3750
$Comp
L Device:C C19
U 1 1
P 9700 3600
F 0 "C19" H 9815 3646 50  0000 L CNN
F 1 "C" H 9815 3555 50  0000 L CNN
F 2 "Capacitor_SMD:C_1206_3216Metric_Pad1.42x1.75mm_HandSolder" H 9738 3450 50  0001 C CNN
F 3 "~" H 9700 3600 50  0001 C CNN
	1    9700 3600
	1    0    0    -1  
$EndComp
$Comp
L Device:C C20
U 1 1
P 9700 3900
F 0 "C20" H 9815 3946 50  0000 L CNN
F 1 "C" H 9815 3855 50  0000 L CNN
F 2 "Capacitor_SMD:C_1206_3216Metric_Pad1.42x1.75mm_HandSolder" H 9738 3750 50  0001 C CNN
F 3 "~" H 9700 3900 50  0001 C CNN
	1    9700 3900
	1    0    0    -1  
$EndComp
Text GLabel 9700 3350 2    50   Input ~ 0
PWR_1
Wire Wire Line
	9700 3450 9700 3350
$Comp
L power:GNDPWR #PWR025
U 1 1
P 9700 4200
F 0 "#PWR025" H 9700 4000 50  0001 C CNN
F 1 "GNDPWR" H 9704 4046 50  0000 C CNN
F 2 "" H 9700 4150 50  0001 C CNN
F 3 "" H 9700 4150 50  0001 C CNN
	1    9700 4200
	1    0    0    -1  
$EndComp
Wire Wire Line
	9700 4200 9700 4050
$Comp
L Device:C C17
U 1 1
P 9700 1400
F 0 "C17" H 9815 1446 50  0000 L CNN
F 1 "C" H 9815 1355 50  0000 L CNN
F 2 "Capacitor_SMD:C_1206_3216Metric_Pad1.42x1.75mm_HandSolder" H 9738 1250 50  0001 C CNN
F 3 "~" H 9700 1400 50  0001 C CNN
	1    9700 1400
	1    0    0    -1  
$EndComp
$Comp
L Device:C C18
U 1 1
P 9700 1700
F 0 "C18" H 9815 1746 50  0000 L CNN
F 1 "C" H 9815 1655 50  0000 L CNN
F 2 "Capacitor_SMD:C_1206_3216Metric_Pad1.42x1.75mm_HandSolder" H 9738 1550 50  0001 C CNN
F 3 "~" H 9700 1700 50  0001 C CNN
	1    9700 1700
	1    0    0    -1  
$EndComp
Text GLabel 9700 1150 2    50   Input ~ 0
PWR_1
Wire Wire Line
	9700 1250 9700 1150
$Comp
L power:GNDPWR #PWR024
U 1 1
P 9700 2000
F 0 "#PWR024" H 9700 1800 50  0001 C CNN
F 1 "GNDPWR" H 9704 1846 50  0000 C CNN
F 2 "" H 9700 1950 50  0001 C CNN
F 3 "" H 9700 1950 50  0001 C CNN
	1    9700 2000
	1    0    0    -1  
$EndComp
Wire Wire Line
	9700 2000 9700 1850
$Comp
L power:PWR_FLAG #FLG01
U 1 1
P 1650 3450
F 0 "#FLG01" H 1650 3525 50  0001 C CNN
F 1 "PWR_FLAG" H 1650 3624 50  0000 C CNN
F 2 "" H 1650 3450 50  0001 C CNN
F 3 "~" H 1650 3450 50  0001 C CNN
	1    1650 3450
	1    0    0    -1  
$EndComp
$Comp
L power:GNDPWR #PWR02
U 1 1
P 1650 3600
F 0 "#PWR02" H 1650 3400 50  0001 C CNN
F 1 "GNDPWR" H 1654 3446 50  0000 C CNN
F 2 "" H 1650 3550 50  0001 C CNN
F 3 "" H 1650 3550 50  0001 C CNN
	1    1650 3600
	1    0    0    -1  
$EndComp
Wire Wire Line
	1650 3450 1650 3600
NoConn ~ 7100 1850
NoConn ~ 7100 4000
$Comp
L power:GND #PWR0101
U 1 1
P 2100 3650
F 0 "#PWR0101" H 2100 3400 50  0001 C CNN
F 1 "GND" H 2105 3477 50  0000 C CNN
F 2 "" H 2100 3650 50  0001 C CNN
F 3 "" H 2100 3650 50  0001 C CNN
	1    2100 3650
	1    0    0    -1  
$EndComp
$Comp
L power:PWR_FLAG #FLG0101
U 1 1
P 2100 3450
F 0 "#FLG0101" H 2100 3525 50  0001 C CNN
F 1 "PWR_FLAG" H 2100 3624 50  0000 C CNN
F 2 "" H 2100 3450 50  0001 C CNN
F 3 "~" H 2100 3450 50  0001 C CNN
	1    2100 3450
	1    0    0    -1  
$EndComp
Wire Wire Line
	2100 3650 2100 3450
Wire Wire Line
	7000 3400 7000 2950
Text GLabel 2350 2250 2    50   Input ~ 0
PWR_1
$Comp
L power:PWR_FLAG #FLG0102
U 1 1
P 2350 2050
F 0 "#FLG0102" H 2350 2125 50  0001 C CNN
F 1 "PWR_FLAG" H 2350 2224 50  0000 C CNN
F 2 "" H 2350 2050 50  0001 C CNN
F 3 "~" H 2350 2050 50  0001 C CNN
	1    2350 2050
	1    0    0    -1  
$EndComp
Wire Wire Line
	2350 2250 2350 2050
$Comp
L Device:R R25
U 1 1
P 8750 1550
F 0 "R25" V 8650 1550 50  0000 C CNN
F 1 "R" V 8750 1550 50  0000 C CNN
F 2 "Resistor_SMD:R_1206_3216Metric_Pad1.42x1.75mm_HandSolder" V 8680 1550 50  0001 C CNN
F 3 "~" H 8750 1550 50  0001 C CNN
	1    8750 1550
	0    1    1    0   
$EndComp
$Comp
L Device:R R24
U 1 1
P 8450 4000
F 0 "R24" V 8350 4000 50  0000 C CNN
F 1 "R" V 8450 4000 50  0000 C CNN
F 2 "Resistor_SMD:R_1206_3216Metric_Pad1.42x1.75mm_HandSolder" V 8380 4000 50  0001 C CNN
F 3 "~" H 8450 4000 50  0001 C CNN
	1    8450 4000
	-1   0    0    1   
$EndComp
Wire Wire Line
	8450 3850 8450 3700
Connection ~ 8450 3700
Wire Wire Line
	8600 1550 8450 1550
Connection ~ 8450 1550
$Comp
L power:GNDPWR #PWR026
U 1 1
P 8450 4300
F 0 "#PWR026" H 8450 4100 50  0001 C CNN
F 1 "GNDPWR" H 8454 4146 50  0000 C CNN
F 2 "" H 8450 4250 50  0001 C CNN
F 3 "" H 8450 4250 50  0001 C CNN
	1    8450 4300
	1    0    0    -1  
$EndComp
$Comp
L power:GNDPWR #PWR027
U 1 1
P 8900 1700
F 0 "#PWR027" H 8900 1500 50  0001 C CNN
F 1 "GNDPWR" H 8904 1546 50  0000 C CNN
F 2 "" H 8900 1650 50  0001 C CNN
F 3 "" H 8900 1650 50  0001 C CNN
	1    8900 1700
	1    0    0    -1  
$EndComp
Wire Wire Line
	8900 1700 8900 1550
Wire Wire Line
	8450 4300 8450 4150
$Comp
L Diode_Bridge:B250C2300-1500A D1
U 1 1
P 2050 6800
F 0 "D1" H 2391 6846 50  0000 L CNN
F 1 "B250C2300-1500A" H 2391 6755 50  0000 L CNN
F 2 "Diode_SMD:Diode_Bridge_Diotec_SO-DIL-Slim" H 2200 6925 50  0001 L CNN
F 3 "https://diotec.com/tl_files/diotec/files/pdf/datasheets/b40c2300.pdf" H 2050 6800 50  0001 C CNN
	1    2050 6800
	1    0    0    -1  
$EndComp
Text GLabel 3350 6450 2    50   Output ~ 0
+6.3_no_filtr
Wire Wire Line
	2800 6800 2800 6450
Wire Wire Line
	2800 6450 3350 6450
$EndSCHEMATC
